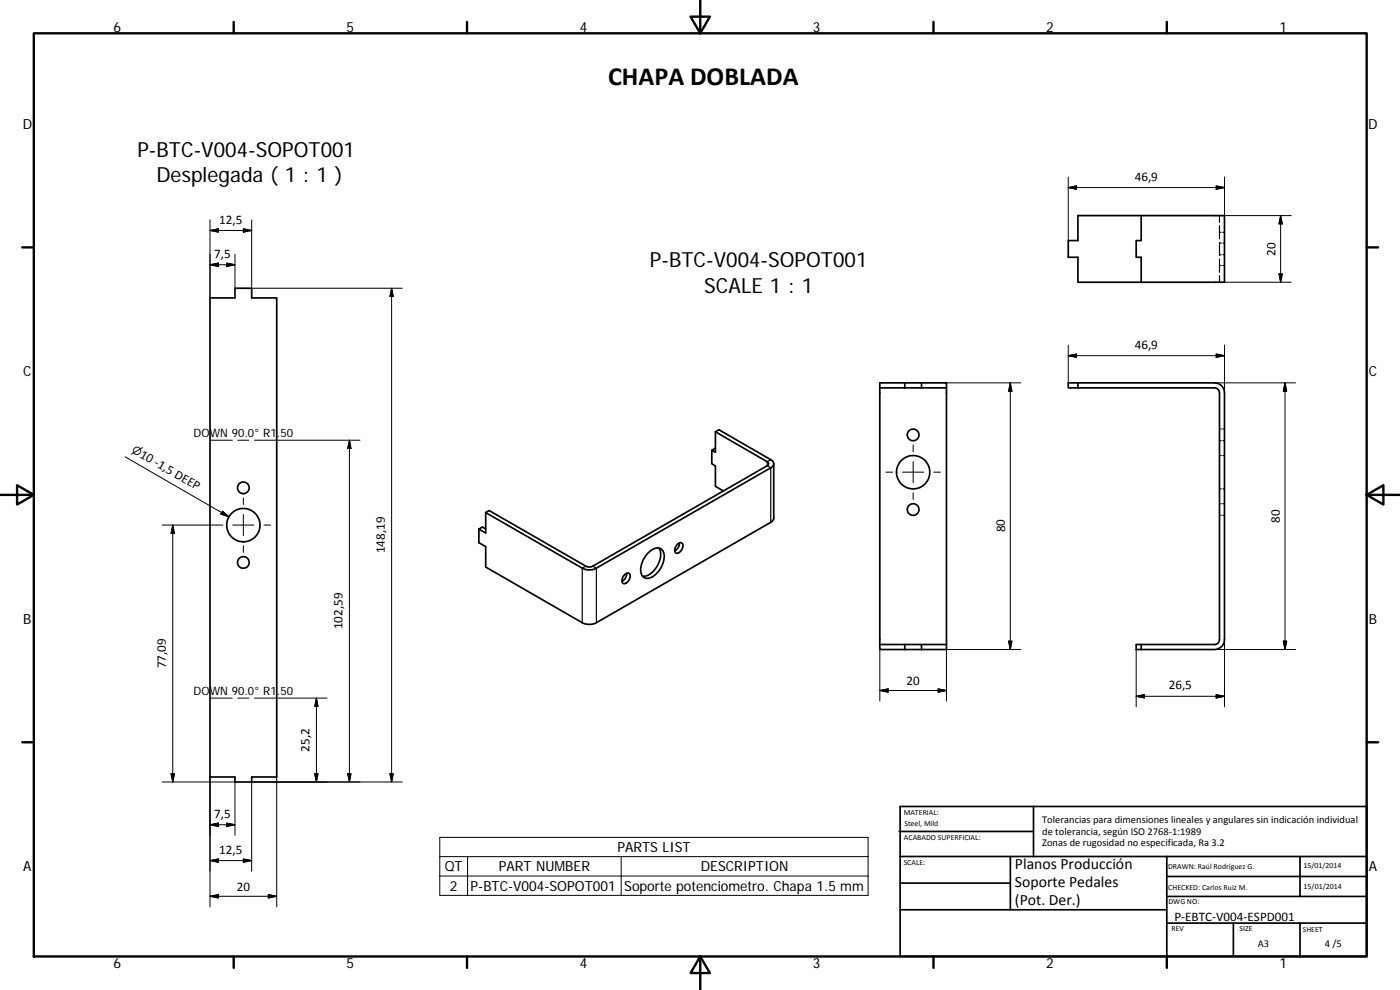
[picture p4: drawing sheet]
<svg xmlns="http://www.w3.org/2000/svg" width="420mm" height="297mm" viewBox="0 0 420 297" stroke-linecap="round" stroke-linejoin="round" font-family="sans-serif">
<g fill="none" stroke="#000" stroke-width=".51">
<path d="M342.5 64.7h-19v7.5h-2.9v5h2.9v7.5h19M342.5 64.7h25v20h-25v-7.5h-1.5v-5h1.5zM63 89.4h7.5v-2.9h5v2.9h7.5v143.7h-7.5v1.5h-5v-1.5h-7.5zM264 116.4h20M264 116.4v77M271.5 114.9v1.5M276.6 114.9v1.5M276.6 114.9h-12.6v1.5M276.6 114.9h7.4v1.5M284 116.4v77M323.5 116.4h41a1.52 1.52 0 0 1 1.5 1.5v74a1.48 1.48 0 0 1-1.5 1.5h-23.5v1.5h1.5M323.5 114.9v1.5"/>
<path d="M323.5 116.4h-2.9v-1.5h43.9a3 3 0 0 1 3 3v74a3 3 0 0 1-3 3h-22M213.6 135.1v4.1l1.1 .6v6.1l2.4 1.4M214.7 129.6v6.1l-1.1-.6 1.1-.6M214.7 129.6l1.1-.7 15.5 9a1.28 1.28 0 0 1 .9 1.2 1.28 1.28 0 0 1-.9 1.3l-52.3 30.1a4.7 4.7 0 0 1-4.3 0l-28.9-16.7M214.7 129.6l15.5 8.9a.62 .62 0 0 1 .5 .6 .62 .62 0 0 1-.5 .6l-52.3 30.2a2.33 2.33 0 0 1-2.1 0l-29-16.7-1 .6M232.2 139.1v16.4l-.4 .9-52.8 30.4a4.7 4.7 0 0 1-4.3 0l-28.9-16.7v-6.1l-2.1-1.2v-4.1M145.8 158.7l-1-.6-1.1 .6M145.8 153.8v6.1l-2.1-1.2M187.2 172.7a1.12 1.12 0 0 1 1.8-.4 2.15 2.15 0 0 1-1.9 2.8 1.71 1.71 0 0 1 .1-2.4zM188.1 172a2.62 2.62 0 0 1-1.4 2.4M194.5 165.9a3 3 0 0 1 4.2-1 5.5 5.5 0 0 1-1.1 6.5 3.8 3.8 0 0 1-4.2 1.9 3.6 3.6 0 0 1-.6-4.6l.7-1.5zM197.7 164.4a5.7 5.7 0 0 1-1.2 6.5 4.2 4.2 0 0 1-3.6 2"/>
<path d="M203.5 163.1a.93 .93 0 0 1 1.3 0 .93 .93 0 0 1 0 1.3 1.71 1.71 0 0 1-2.1 1.4 2.14 2.14 0 0 1 .8-2.7zM203.9 162.9a2.7 2.7 0 0 1-1.4 2.4M264 193.4v1.5h7.5M264 193.4h7.5M271.5 193.4h5.1v1.5M271.5 193.4v1.5M276.6 193.4h7.4M284 193.4v1.5h-12.5M342.5 193.4v1.5M269.8 249.5h40.4M270.1 257h140.1M270.1 242h140.1v45h-140.1z"/>
<path d="M303.2 257v16M310.2 242v15M350.2 257v30M390.2 257v12M270.1 273h80.1M270.1 265h33.1M350.2 277h60M350.2 269h60M350.2 263h60M370.2 277v10M390.2 277v10"/>
<circle cx="274" cy="130.5" r="1.74"/>
<circle cx="73" cy="157.6" r="5"/>
<circle cx="73" cy="146.4" r="1.75"/>
<circle cx="274" cy="152.9" r="1.74"/>
<circle cx="274.1" cy="141.7" r="5"/>
<circle cx="73" cy="168.8" r="1.75"/>
</g>
<g fill="none" stroke="#000" stroke-width=".36">
<path d="M366 64.7v2M366 67.7v4M366 72.7v4M366 77.7v4M366 72.9h.5M366 76.4h.5M366 69.7h.5M366 79.7h.5M367 72.9h.5M367 76.4h.5M367 69.7h.5M367 79.7h.5"/>
<path d="M366 82.7v2M231.3 137.9l-1.1 .6v1.2l1.1 .7v16.3M366 128.7h.5M366 132.2h.5M366 136.7h.5M367 128.7h.5M367 132.2h.5M367 136.7h.5M366 151.1h.5M366 154.6h.5M366 146.7h.5M367 151.1h.5"/>
<path d="M367 154.6h.5M367 146.7h.5M175.8 169.9l-1.1 .6v16.3M177.9 169.9l1.1 .6v16.3"/>
</g>
<g fill="none" stroke="#000" stroke-width=".3">
<path d="M320.6 56.3l2.5-.5v1zM320.6 56.3h46.9M320.6 53.1v19.1M365 55.8l2.5 .5-2.5 .5zM367.5 53.1v11.6M63 69.2l2.5-.6v1.1zM63 79.4l2.5-.5v1zM63 69.2h12.5M63 79.4h7.5M63 66v23.4M68 78.9l2.5 .5-2.5 .5zM70.5 76.3v10.2"/>
<path d="M73 68.6l2.5 .6-2.5 .5zM75.5 66v20.5h45.2M364.5 64.7h23M384.3 64.7l.5 2.5h-1zM384.3 64.7v20M117.5 86.5v148.1M117.5 86.5l.5 2.5h-1zM364.5 84.7h23M383.8 82.2h1l-.5 2.5zM284 114.9h22.4M303.2 114.9v80M303.2 114.9l.5 2.5h-1z"/>
<path d="M320.6 106.7l2.5-.5v1zM320.6 106.7h46.9M320.6 103.5v11.4M364.5 114.9h24.3M365 106.2l2.5 .5-2.5 .5zM367.5 103.5v14.4M385.6 114.9v80M385.6 114.9l.6 2.5h-1.1zM37.6 137.1l31.1 18M63 132.1h6.7M71.4 132.1h3.3M76.4 132.1h31.6"/>
<path d="M104.9 132.1v102.5M104.9 132.1l.4 2.5h-.9zM274.1 133.5v2M274.1 138.5v6.3M51.8 157.5v77.1M51.8 157.5l.6 2.6h-1.1zM66.8 153.4l1.9 1.7-2.4-.9zM66.9 157.5h-18.2M69.9 157.5h6.3M73 149.4v2M73 154.4v6.3M79.2 157.5h2"/>
<path d="M265.9 141.7h2M270.9 141.7h6.3M274.1 147.8v2.1M280.2 141.7h2M73 163.7v2M264 194.9v15.5M302.7 192.4h1l-.5 2.5zM306.4 194.9h-22.4v15.5M341 194.9v17.2M364.5 194.9h24.3M367.5 191.9v20.2M385.1 192.4h1.1l-.6 2.5z"/>
<path d="M63 209.5h6.7M71.4 209.5h3.3M76.4 209.5h21.7M95 209.5v25.1M95 209.5l.4 2.5h-.9zM264 207.2l2.5-.5v1zM264 207.2h20M281.5 206.7l2.5 .5-2.5 .5zM341 208.9l2.5-.5v1zM341 208.9h26.5M365 208.4l2.5 .5-2.5 .5zM48.7 234.6h21.8v16"/>
<path d="M51.3 232.2h1.1l-.6 2.4zM63 233.1v39M83 233.1v39M94.5 232.2h.9l-.4 2.4zM104.4 232.2h.9l-.4 2.4zM117 232.2h1l-.5 2.4zM120.7 234.6h-45.2v26.8M63 258.2l2.5-.5v1zM63 247.5l2.5-.5v1zM63 258.2h12.5M63 247.5h7.5M68 247l2.5 .5-2.5 .5z"/>
<path d="M73 257.7l2.5 .5-2.5 .5zM132 251.2h128.5v17.4h-128.5zM132 257h128.5M140.3 257v11.6M186.4 257v11.6M63 268.9l2.5-.5v1zM63 268.9h20M80.5 268.4l2.5 .5-2.5 .5zM132 262.8h128.5"/>
</g>
<g fill="none" stroke="#000" stroke-width=".71">
<path d="M10.1 10h400.1v277h-400.1zM70.1 6.6v3.4M140.2 6.6v3.4M207.3 5h5.8l-2.9 5zM210.2 0v10M280.2 6.6v3.4M350.2 6.6v3.4M6.7 74.2h3.4M410.2 74.2h3.4M.2 148.5h9.9M5.1 145.6l5 2.9-5 2.9zM410.2 148.5l5-2.9v5.8z"/>
<path d="M410.2 148.5h9.9M6.7 222.7h3.4M410.2 222.7h3.4M70.1 287v3.4M140.2 287v3.4M210.2 287l2.9 5h-5.8zM210.2 287v10M280.2 287v3.4M350.2 287v3.4"/>
</g>
<g fill="#000" stroke="#000" stroke-width=".3">
<path d="M320.6 56.3l2.5-.5v1zM365 55.8l2.5 .5-2.5 .5zM63 69.2l2.5-.6v1.1zM63 79.4l2.5-.5v1zM68 78.9l2.5 .5-2.5 .5zM73 68.6l2.5 .6-2.5 .5zM384.3 64.7l.5 2.5h-1zM117.5 86.5l.5 2.5h-1zM383.8 82.2h1l-.5 2.5zM303.2 114.9l.5 2.5h-1zM320.6 106.7l2.5-.5v1zM365 106.2l2.5 .5-2.5 .5z"/>
<path d="M385.6 114.9l.6 2.5h-1.1zM104.9 132.1l.4 2.5h-.9zM66.8 153.4l1.9 1.7-2.4-.9zM51.8 157.5l.6 2.6h-1.1zM302.7 192.4h1l-.5 2.5zM385.1 192.4h1.1l-.6 2.5zM95 209.5l.4 2.5h-.9zM264 207.2l2.5-.5v1zM281.5 206.7l2.5 .5-2.5 .5zM341 208.9l2.5-.5v1zM365 208.4l2.5 .5-2.5 .5zM51.3 232.2h1.1l-.6 2.4z"/>
<path d="M94.5 232.2h.9l-.4 2.4zM104.4 232.2h.9l-.4 2.4zM117 232.2h1l-.5 2.4zM63 258.2l2.5-.5v1zM63 247.5l2.5-.5v1zM68 247l2.5 .5-2.5 .5zM73 257.7l2.5 .5-2.5 .5zM63 268.9l2.5-.5v1zM80.5 268.4l2.5 .5-2.5 .5z"/>
</g>
<text font-size="7.9" x="182.5" y="25.5">CHAPA DOBLADA</text>
<g font-size="6.3">
<text x="41.2" y="47.1">P-BTC-V004-SOPOT001</text>
<text x="47" y="54.6">Desplegada ( 1 : 1 )</text>
<text x="195" y="80.2">P-BTC-V004-SOPOT001</text>
<text x="211.3" y="87.8">SCALE 1 : 1</text>
</g>
<g font-size="4.7">
<text x="304.6" y="260.8">Planos Producción</text>
<text x="304.6" y="266.2">Soporte Pedales</text>
<text x="304.6" y="271.6">(Pot. Der.)</text>
</g>
<g font-size="4.2">
<text x="34" y="9.6">6</text>
<text x="104" y="9.6">5</text>
<text x="174" y="9.6">4</text>
<text x="244" y="9.6">3</text>
<text x="314" y="9.6">2</text>
<text x="384" y="9.6">1</text>
<text x="6.8" y="38.7">D</text>
<text x="410.6" y="38.7">D</text>
<text x="7" y="112.9">C</text>
<text x="410.8" y="112.9">C</text>
<text x="7" y="187.1">B</text>
<text x="410.8" y="187.1">B</text>
<text x="185.3" y="255.7">PARTS LIST</text>
<text x="7" y="261.3">A</text>
<text x="133.5" y="261.5">QT</text>
<text x="149.7" y="261.5">PART NUMBER</text>
<text x="210.3" y="261.5">DESCRIPTION</text>
<text x="410.8" y="261.3">A</text>
<text x="135" y="267.3">2</text>
<text x="141.2" y="267.3">P-BTC-V004-SOPOT001</text>
<text x="187.3" y="267.3">Soporte potenciometro. Chapa 1.5 mm</text>
<text x="34" y="290.4">6</text>
<text x="104" y="290.4">5</text>
<text x="174" y="290.4">4</text>
<text x="244" y="290.4">3</text>
<text x="314" y="290.4">2</text>
<text x="384" y="290.4">1</text>
</g>
<g font-size="3.9">
<text x="340.5" y="54.2">46,9</text>
<text x="65.8" y="67.1">12,5</text>
<text x="64.3" y="77.4">7,5</text>
<text x="382.7" y="76.7" transform="rotate(-90 382.7 76.7)">20</text>
<text x="340.5" y="104.6">46,9</text>
<text x="41.8" y="137" transform="rotate(30 41.8 137)">10 ‐1,5 DEEP</text>
<text x="301.6" y="159.7" transform="rotate(-90 301.6 159.7)">80</text>
<text x="384.1" y="156.9" transform="rotate(-90 384.1 156.9)">80</text>
<text x="115.5" y="166" transform="rotate(-90 115.5 166)">148,19</text>
<text x="102.8" y="188.8" transform="rotate(-90 102.8 188.8)">102,59</text>
<text x="49.8" y="200.6" transform="rotate(-90 49.8 200.6)">77,09</text>
<text x="272" y="205.6">20</text>
<text x="350.7" y="206.8">26,5</text>
<text x="92.9" y="225.5" transform="rotate(-90 92.9 225.5)">25,2</text>
<text x="64.3" y="245.4">7,5</text>
<text x="65.8" y="256.1">12,5</text>
<text x="71" y="267.4">20</text>
<text x="352.5" y="276.2">P‐EBTC‐V004‐ESPD001</text>
</g>
<g font-size="3.5">
<text x="58.1" y="131.2">DOWN 90.0° R1.50</text>
<text x="58.1" y="208.6">DOWN 90.0° R1.50</text>
</g>
<text font-size="3.3" x="39.3" y="135.6" transform="rotate(30 39.3 135.6)">⌀</text>
<g font-size="3.1">
<text x="312.8" y="246.8">Tolerancias para dimensiones lineales y angulares sin indicación individual</text>
<text x="312.8" y="250.4">de tolerancia, según ISO 2768‐1:1989</text>
<text x="312.8" y="254">Zonas de rugosidad no especificada, Ra 3.2</text>
<text x="377.5" y="284.1">A3</text>
<text x="397.6" y="284.2">4 /5</text>
</g>
<g font-size="2.4">
<text x="271.2" y="244.4">MATERIAL:</text>
<text x="271.3" y="251.9">ACABADO SUPERFICIAL:</text>
<text x="271.4" y="247.9">Steel, Mild</text>
<text x="271.2" y="259.7">SCALE:</text>
<text x="350.6" y="260.8">DRAWN: Raúl Rodríguez G.</text>
<text x="391.2" y="260.6">15/01/2014</text>
<text x="350.6" y="267">CHECKED: Carlos Ruiz M.</text>
<text x="391.2" y="266.6">15/01/2014</text>
<text x="350.7" y="271.4">DWG NO:</text>
<text x="351.6" y="279.3">REV</text>
<text x="372" y="279.4">SIZE</text>
<text x="391" y="279.6">SHEET</text>
</g>
</svg>
